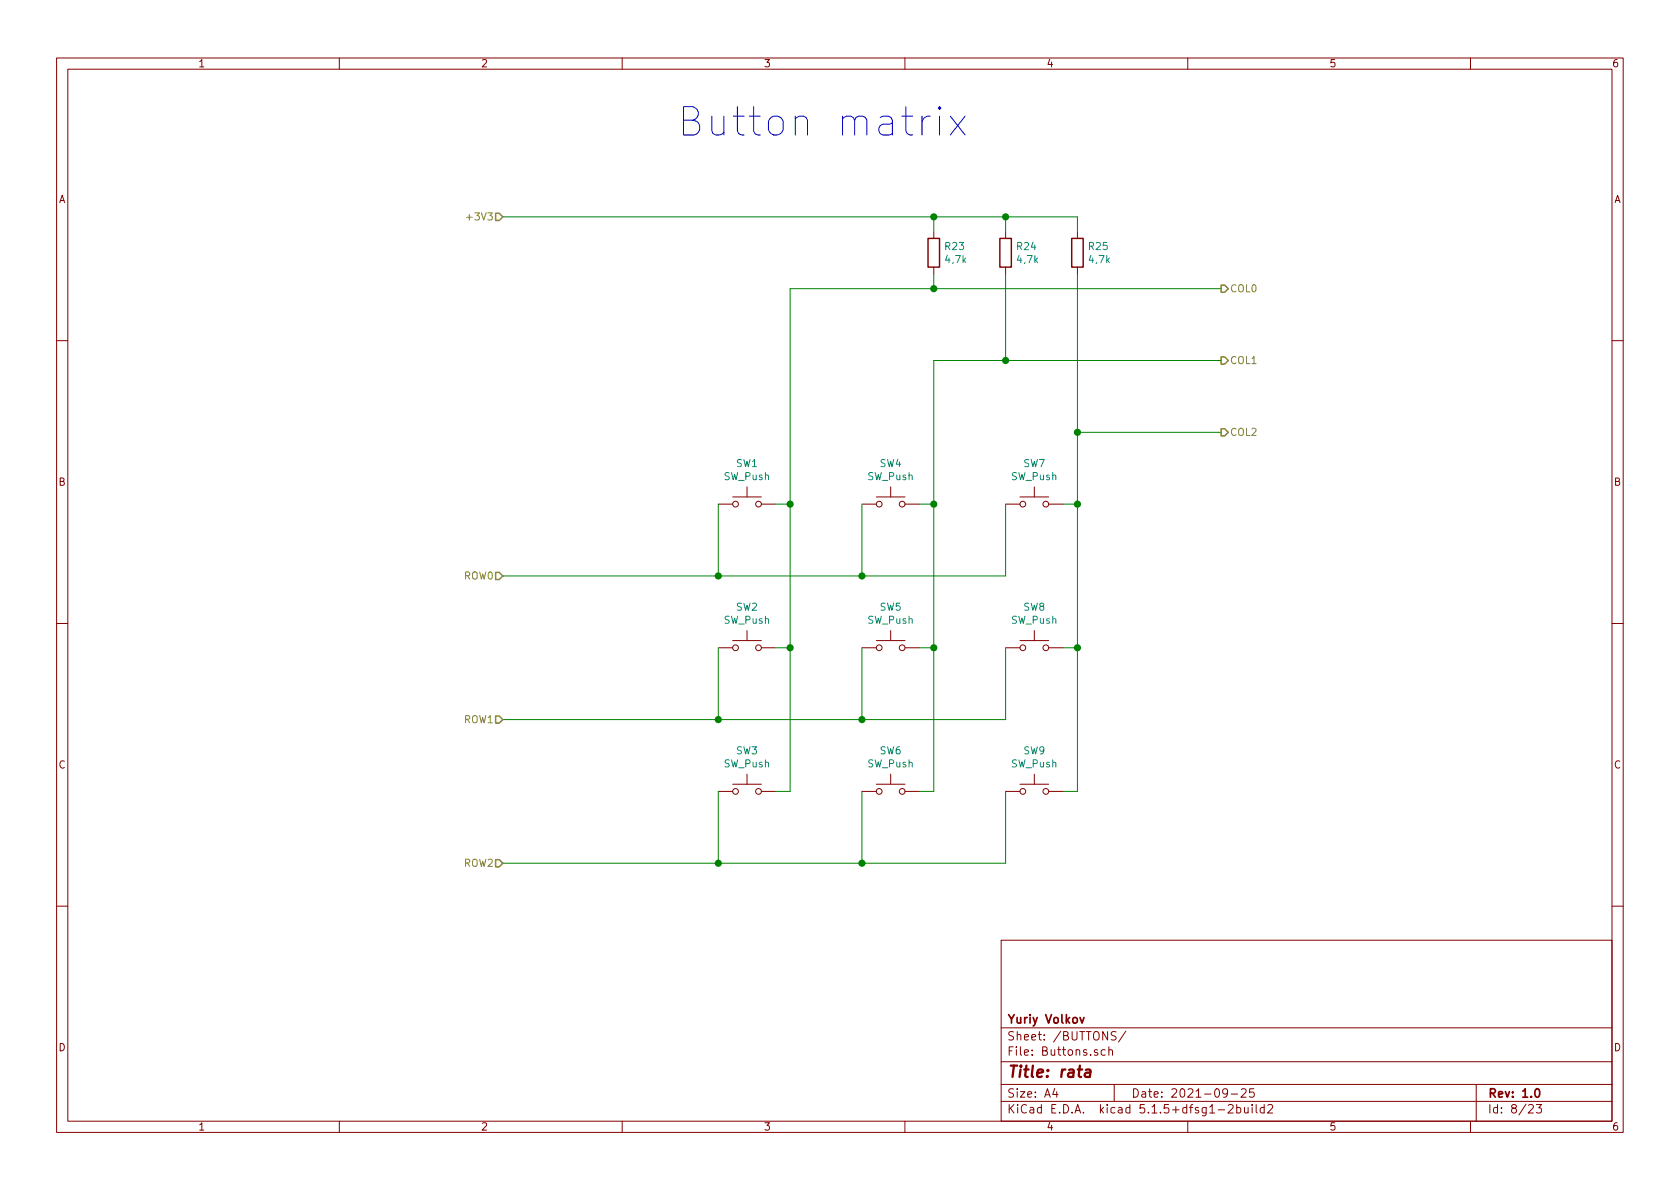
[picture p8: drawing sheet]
EESchema Schematic File Version 4
EELAYER 30 0
EELAYER END
$Descr A4 11693 8268
encoding utf-8
Sheet 9 23
Title "rata"
Date "2021-09-25"
Rev "1.0"
Comp "Yuriy Volkov"
Comment1 ""
Comment2 ""
Comment3 ""
Comment4 ""
$EndDescr
Text HLabel 3500 1500 0    50   Input ~ 0
+3V3
Text Notes 6750 950  2    197  ~ 0
Button matrix
Text HLabel 8500 2000 2    50   Output ~ 0
COL0
$Comp
L rata-rescue:R-Device R?
U 1 1
P 7500 1750
AR Path="/60FAFC0E" Ref="R?"  Part="1" 
AR Path="/60B39FE1/60FAFC0E" Ref="R?"  Part="1" 
AR Path="/609FED99/60FAFC0E" Ref="R?"  Part="1" 
AR Path="/60DF0860/60FAFC0E" Ref="R?"  Part="1" 
AR Path="/60DF07DE/60FAFC0E" Ref="R?"  Part="1" 
AR Path="/60EE89A9/60FAFC0E" Ref="R?"  Part="1" 
AR Path="/60EF6B1B/60FAFC0E" Ref="R?"  Part="1" 
AR Path="/60DF196E/60FAFC0E" Ref="R25"  Part="1" 
F 0 "R25" H 7570 1796 50  0000 L CNN
F 1 "4,7k" H 7570 1705 50  0000 L CNN
F 2 "Resistor_SMD:R_0603_1608Metric_Pad0.98x0.95mm_HandSolder" V 7430 1750 50  0001 C CNN
F 3 "~" H 7500 1750 50  0001 C CNN
	1    7500 1750
	1    0    0    -1  
$EndComp
$Comp
L rata-rescue:R-Device R?
U 1 1
P 6500 1750
AR Path="/60FC25F1" Ref="R?"  Part="1" 
AR Path="/60B39FE1/60FC25F1" Ref="R?"  Part="1" 
AR Path="/609FED99/60FC25F1" Ref="R?"  Part="1" 
AR Path="/60DF0860/60FC25F1" Ref="R?"  Part="1" 
AR Path="/60DF07DE/60FC25F1" Ref="R?"  Part="1" 
AR Path="/60EE89A9/60FC25F1" Ref="R?"  Part="1" 
AR Path="/60EF6B1B/60FC25F1" Ref="R?"  Part="1" 
AR Path="/60DF196E/60FC25F1" Ref="R23"  Part="1" 
F 0 "R23" H 6570 1796 50  0000 L CNN
F 1 "4,7k" H 6570 1705 50  0000 L CNN
F 2 "Resistor_SMD:R_0603_1608Metric_Pad0.98x0.95mm_HandSolder" V 6430 1750 50  0001 C CNN
F 3 "~" H 6500 1750 50  0001 C CNN
	1    6500 1750
	1    0    0    -1  
$EndComp
$Comp
L rata-rescue:R-Device R?
U 1 1
P 7000 1750
AR Path="/60FC27FD" Ref="R?"  Part="1" 
AR Path="/60B39FE1/60FC27FD" Ref="R?"  Part="1" 
AR Path="/609FED99/60FC27FD" Ref="R?"  Part="1" 
AR Path="/60DF0860/60FC27FD" Ref="R?"  Part="1" 
AR Path="/60DF07DE/60FC27FD" Ref="R?"  Part="1" 
AR Path="/60EE89A9/60FC27FD" Ref="R?"  Part="1" 
AR Path="/60EF6B1B/60FC27FD" Ref="R?"  Part="1" 
AR Path="/60DF196E/60FC27FD" Ref="R24"  Part="1" 
F 0 "R24" H 7070 1796 50  0000 L CNN
F 1 "4,7k" H 7070 1705 50  0000 L CNN
F 2 "Resistor_SMD:R_0603_1608Metric_Pad0.98x0.95mm_HandSolder" V 6930 1750 50  0001 C CNN
F 3 "~" H 7000 1750 50  0001 C CNN
	1    7000 1750
	1    0    0    -1  
$EndComp
Text HLabel 3500 4000 0    50   Input ~ 0
ROW0
Text HLabel 3500 5000 0    50   Input ~ 0
ROW1
Text HLabel 3500 6000 0    50   Input ~ 0
ROW2
Text HLabel 8500 2500 2    50   Output ~ 0
COL1
Text HLabel 8500 3000 2    50   Output ~ 0
COL2
$Comp
L rata-rescue:SW_Push-Switch SW1
U 1 1
P 5200 3500
F 0 "SW1" H 5200 3785 50  0000 C CNN
F 1 "SW_Push" H 5200 3694 50  0000 C CNN
F 2 "Button_Switch_THT:SW_PUSH_6mm_H4.3mm" H 5200 3700 50  0001 C CNN
F 3 "~" H 5200 3700 50  0001 C CNN
	1    5200 3500
	1    0    0    -1  
$EndComp
$Comp
L rata-rescue:SW_Push-Switch SW4
U 1 1
P 6200 3500
F 0 "SW4" H 6200 3785 50  0000 C CNN
F 1 "SW_Push" H 6200 3694 50  0000 C CNN
F 2 "Button_Switch_THT:SW_PUSH_6mm_H4.3mm" H 6200 3700 50  0001 C CNN
F 3 "~" H 6200 3700 50  0001 C CNN
	1    6200 3500
	1    0    0    -1  
$EndComp
$Comp
L rata-rescue:SW_Push-Switch SW7
U 1 1
P 7200 3500
F 0 "SW7" H 7200 3785 50  0000 C CNN
F 1 "SW_Push" H 7200 3694 50  0000 C CNN
F 2 "Button_Switch_THT:SW_PUSH_6mm_H4.3mm" H 7200 3700 50  0001 C CNN
F 3 "~" H 7200 3700 50  0001 C CNN
	1    7200 3500
	1    0    0    -1  
$EndComp
$Comp
L rata-rescue:SW_Push-Switch SW2
U 1 1
P 5200 4500
F 0 "SW2" H 5200 4785 50  0000 C CNN
F 1 "SW_Push" H 5200 4694 50  0000 C CNN
F 2 "Button_Switch_THT:SW_PUSH_6mm_H4.3mm" H 5200 4700 50  0001 C CNN
F 3 "~" H 5200 4700 50  0001 C CNN
	1    5200 4500
	1    0    0    -1  
$EndComp
$Comp
L rata-rescue:SW_Push-Switch SW5
U 1 1
P 6200 4500
F 0 "SW5" H 6200 4785 50  0000 C CNN
F 1 "SW_Push" H 6200 4694 50  0000 C CNN
F 2 "Button_Switch_THT:SW_PUSH_6mm_H4.3mm" H 6200 4700 50  0001 C CNN
F 3 "~" H 6200 4700 50  0001 C CNN
	1    6200 4500
	1    0    0    -1  
$EndComp
$Comp
L rata-rescue:SW_Push-Switch SW8
U 1 1
P 7200 4500
F 0 "SW8" H 7200 4785 50  0000 C CNN
F 1 "SW_Push" H 7200 4694 50  0000 C CNN
F 2 "Button_Switch_THT:SW_PUSH_6mm_H4.3mm" H 7200 4700 50  0001 C CNN
F 3 "~" H 7200 4700 50  0001 C CNN
	1    7200 4500
	1    0    0    -1  
$EndComp
$Comp
L rata-rescue:SW_Push-Switch SW3
U 1 1
P 5200 5500
F 0 "SW3" H 5200 5785 50  0000 C CNN
F 1 "SW_Push" H 5200 5694 50  0000 C CNN
F 2 "Button_Switch_THT:SW_PUSH_6mm_H4.3mm" H 5200 5700 50  0001 C CNN
F 3 "~" H 5200 5700 50  0001 C CNN
	1    5200 5500
	1    0    0    -1  
$EndComp
$Comp
L rata-rescue:SW_Push-Switch SW6
U 1 1
P 6200 5500
F 0 "SW6" H 6200 5785 50  0000 C CNN
F 1 "SW_Push" H 6200 5694 50  0000 C CNN
F 2 "Button_Switch_THT:SW_PUSH_6mm_H4.3mm" H 6200 5700 50  0001 C CNN
F 3 "~" H 6200 5700 50  0001 C CNN
	1    6200 5500
	1    0    0    -1  
$EndComp
$Comp
L rata-rescue:SW_Push-Switch SW9
U 1 1
P 7200 5500
F 0 "SW9" H 7200 5785 50  0000 C CNN
F 1 "SW_Push" H 7200 5694 50  0000 C CNN
F 2 "Button_Switch_THT:SW_PUSH_6mm_H4.3mm" H 7200 5700 50  0001 C CNN
F 3 "~" H 7200 5700 50  0001 C CNN
	1    7200 5500
	1    0    0    -1  
$EndComp
Wire Wire Line
	3500 4000 5000 4000
Wire Wire Line
	7000 4000 7000 3500
Wire Wire Line
	6000 3500 6000 4000
Connection ~ 6000 4000
Wire Wire Line
	6000 4000 7000 4000
Wire Wire Line
	5000 3500 5000 4000
Connection ~ 5000 4000
Wire Wire Line
	5000 4000 6000 4000
Wire Wire Line
	7000 4500 7000 5000
Wire Wire Line
	7000 5000 6000 5000
Wire Wire Line
	6000 4500 6000 5000
Connection ~ 6000 5000
Wire Wire Line
	6000 5000 5000 5000
Wire Wire Line
	5000 4500 5000 5000
Connection ~ 5000 5000
Wire Wire Line
	5000 5000 3500 5000
Wire Wire Line
	7000 5500 7000 6000
Wire Wire Line
	7000 6000 6000 6000
Wire Wire Line
	8500 3000 7500 3000
Wire Wire Line
	7500 3000 7500 3500
Wire Wire Line
	7500 5500 7400 5500
Wire Wire Line
	7400 4500 7500 4500
Connection ~ 7500 4500
Wire Wire Line
	7500 4500 7500 5500
Wire Wire Line
	7400 3500 7500 3500
Connection ~ 7500 3500
Wire Wire Line
	7500 3500 7500 4500
Wire Wire Line
	8500 2500 7000 2500
Wire Wire Line
	6500 2500 6500 3500
Wire Wire Line
	6500 5500 6400 5500
Wire Wire Line
	6400 4500 6500 4500
Connection ~ 6500 4500
Wire Wire Line
	6500 4500 6500 5500
Wire Wire Line
	6400 3500 6500 3500
Connection ~ 6500 3500
Wire Wire Line
	6500 3500 6500 4500
Wire Wire Line
	8500 2000 6500 2000
Wire Wire Line
	5500 2000 5500 3500
Wire Wire Line
	5500 5500 5400 5500
Wire Wire Line
	6000 5500 6000 6000
Connection ~ 6000 6000
Wire Wire Line
	6000 6000 5000 6000
Wire Wire Line
	5000 5500 5000 6000
Connection ~ 5000 6000
Wire Wire Line
	5000 6000 3500 6000
Wire Wire Line
	5400 4500 5500 4500
Connection ~ 5500 4500
Wire Wire Line
	5500 4500 5500 5500
Wire Wire Line
	5400 3500 5500 3500
Connection ~ 5500 3500
Wire Wire Line
	5500 3500 5500 4500
Wire Wire Line
	3500 1500 6500 1500
Wire Wire Line
	7500 1500 7500 1600
Wire Wire Line
	7500 1900 7500 3000
Connection ~ 7500 3000
Wire Wire Line
	7000 1600 7000 1500
Connection ~ 7000 1500
Wire Wire Line
	7000 1500 7500 1500
Wire Wire Line
	6500 1600 6500 1500
Connection ~ 6500 1500
Wire Wire Line
	6500 1500 7000 1500
Wire Wire Line
	7000 1900 7000 2500
Connection ~ 7000 2500
Wire Wire Line
	7000 2500 6500 2500
Wire Wire Line
	6500 1900 6500 2000
Connection ~ 6500 2000
Wire Wire Line
	6500 2000 5500 2000
$EndSCHEMATC
